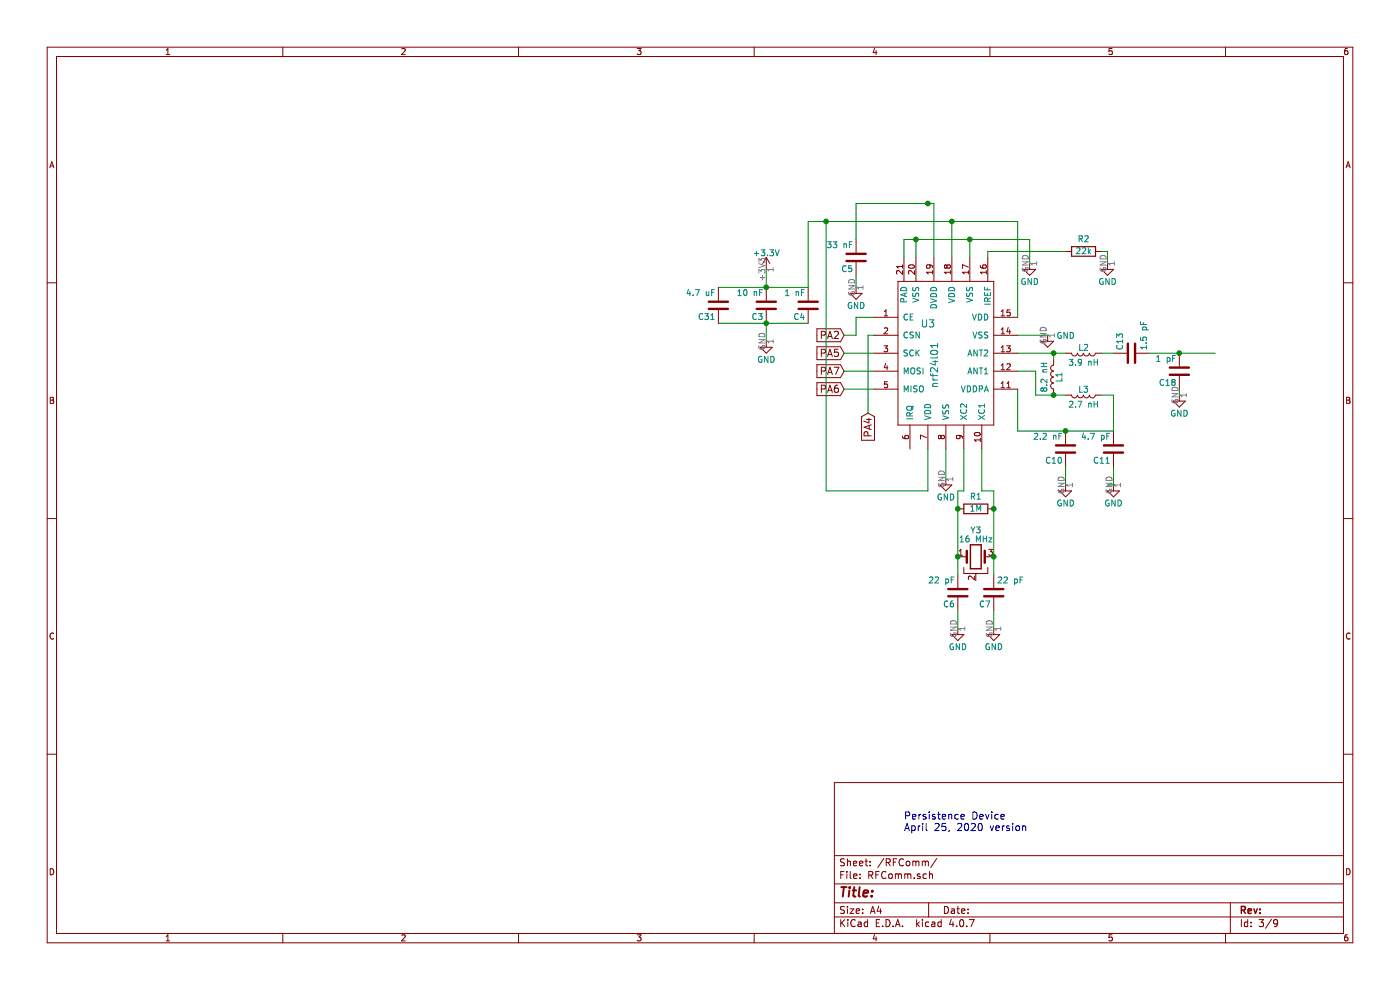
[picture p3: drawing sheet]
EESchema Schematic File Version 2
LIBS:power
LIBS:device
LIBS:switches
LIBS:relays
LIBS:motors
LIBS:transistors
LIBS:conn
LIBS:linear
LIBS:regul
LIBS:74xx
LIBS:cmos4000
LIBS:adc-dac
LIBS:memory
LIBS:xilinx
LIBS:microcontrollers
LIBS:dsp
LIBS:microchip
LIBS:analog_switches
LIBS:motorola
LIBS:texas
LIBS:intel
LIBS:audio
LIBS:interface
LIBS:digital-audio
LIBS:philips
LIBS:display
LIBS:cypress
LIBS:siliconi
LIBS:opto
LIBS:atmel
LIBS:contrib
LIBS:valves
LIBS:PersistenceDisplay-cache
LIBS:stm32f103c8t6
LIBS:AMS1117-3V3
LIBS:nrf24l01
LIBS:MCU_ST_STM32F1
LIBS:oh137
EELAYER 25 0
EELAYER END
$Descr A4 11693 8268
encoding utf-8
Sheet 3 9
Title ""
Date ""
Rev ""
Comp ""
Comment1 ""
Comment2 ""
Comment3 ""
Comment4 ""
$EndDescr
Text Notes 7550 6950 0    60   ~ 0
Persistence Device\nApril 25, 2020 version
$Comp
L C C3
U 1 1
P 6400 2550
F 0 "C3" H 6425 2650 50  0000 L CNN
F 1 "10 nF" H 6425 2450 50  0000 L CNN
F 2 "Capacitors_SMD:C_0402_NoSilk" H 6438 2400 50  0001 C CNN
F 3 "" H 6400 2550 50  0001 C CNN
F 4 "C15195" H 6400 2550 60  0001 C CNN "LCSC"
	1    6400 2550
	-1   0    0    1   
$EndComp
$Comp
L C C4
U 1 1
P 6750 2550
F 0 "C4" H 6775 2650 50  0000 L CNN
F 1 "1 nF" H 6775 2450 50  0000 L CNN
F 2 "Capacitors_SMD:C_0402_NoSilk" H 6788 2400 50  0001 C CNN
F 3 "" H 6750 2550 50  0001 C CNN
F 4 "C1523" H 6750 2550 60  0001 C CNN "LCSC"
	1    6750 2550
	-1   0    0    1   
$EndComp
$Comp
L GND #PWR042
U 1 1
P 6400 2850
F 0 "#PWR042" H 6400 2600 50  0001 C CNN
F 1 "GND" H 6400 2700 50  0000 C CNN
F 2 "" H 6400 2850 50  0001 C CNN
F 3 "" H 6400 2850 50  0001 C CNN
	1    6400 2850
	1    0    0    -1  
$EndComp
$Comp
L GND #PWR043
U 1 1
P 7900 4000
F 0 "#PWR043" H 7900 3750 50  0001 C CNN
F 1 "GND" H 7900 3850 50  0000 C CNN
F 2 "" H 7900 4000 50  0001 C CNN
F 3 "" H 7900 4000 50  0001 C CNN
	1    7900 4000
	1    0    0    -1  
$EndComp
$Comp
L GND #PWR044
U 1 1
P 8750 2800
F 0 "#PWR044" H 8750 2550 50  0001 C CNN
F 1 "GND" H 8900 2800 50  0000 C CNN
F 2 "" H 8750 2800 50  0001 C CNN
F 3 "" H 8750 2800 50  0001 C CNN
	1    8750 2800
	1    0    0    -1  
$EndComp
$Comp
L GND #PWR045
U 1 1
P 8600 2200
F 0 "#PWR045" H 8600 1950 50  0001 C CNN
F 1 "GND" H 8600 2050 50  0000 C CNN
F 2 "" H 8600 2200 50  0001 C CNN
F 3 "" H 8600 2200 50  0001 C CNN
	1    8600 2200
	1    0    0    -1  
$EndComp
$Comp
L R R1
U 1 1
P 8150 4250
F 0 "R1" V 8250 4250 50  0000 C CNN
F 1 "1M" V 8150 4250 50  0000 C CNN
F 2 "Resistors_SMD:R_0402_NoSilk" V 8080 4250 50  0001 C CNN
F 3 "" H 8150 4250 50  0001 C CNN
F 4 "C26083" V 8150 4250 60  0001 C CNN "LCSC"
	1    8150 4250
	0    1    -1   0   
$EndComp
$Comp
L Crystal_GND2 Y3
U 1 1
P 8150 4650
F 0 "Y3" H 8150 4875 50  0000 C CNN
F 1 "16 MHz" H 8150 4800 50  0000 C CNN
F 2 "Crystals:Crystal_SMD_3225-4pin_3.2x2.5mm" H 8150 4650 50  0001 C CNN
F 3 "" H 8150 4650 50  0001 C CNN
F 4 "C13738" H 8150 4650 60  0001 C CNN "LCSC"
	1    8150 4650
	1    0    0    -1  
$EndComp
$Comp
L C C6
U 1 1
P 8000 4950
F 0 "C6" H 8025 5050 50  0000 L CNN
F 1 "22 pF" H 8025 4850 50  0000 L CNN
F 2 "Capacitors_SMD:C_0402_NoSilk" H 8038 4800 50  0001 C CNN
F 3 "" H 8000 4950 50  0001 C CNN
F 4 "C1555" H 8000 4950 60  0001 C CNN "LCSC"
	1    8000 4950
	-1   0    0    1   
$EndComp
$Comp
L GND #PWR046
U 1 1
P 8000 5250
F 0 "#PWR046" H 8000 5000 50  0001 C CNN
F 1 "GND" H 8000 5100 50  0000 C CNN
F 2 "" H 8000 5250 50  0001 C CNN
F 3 "" H 8000 5250 50  0001 C CNN
	1    8000 5250
	1    0    0    -1  
$EndComp
$Comp
L C C7
U 1 1
P 8300 4950
F 0 "C7" H 8325 5050 50  0000 L CNN
F 1 "22 pF" H 8050 4850 50  0000 L CNN
F 2 "Capacitors_SMD:C_0402_NoSilk" H 8338 4800 50  0001 C CNN
F 3 "" H 8300 4950 50  0001 C CNN
F 4 "C1555" H 8300 4950 60  0001 C CNN "LCSC"
	1    8300 4950
	-1   0    0    1   
$EndComp
$Comp
L GND #PWR047
U 1 1
P 8300 5250
F 0 "#PWR047" H 8300 5000 50  0001 C CNN
F 1 "GND" H 8300 5100 50  0000 C CNN
F 2 "" H 8300 5250 50  0001 C CNN
F 3 "" H 8300 5250 50  0001 C CNN
	1    8300 5250
	1    0    0    -1  
$EndComp
$Comp
L L L2
U 1 1
P 9050 2950
F 0 "L2" V 9000 2950 50  0000 C CNN
F 1 "3.9 nH" V 9125 2950 50  0000 C CNN
F 2 "Inductors_SMD:L_0402" H 9050 2950 50  0001 C CNN
F 3 "" H 9050 2950 50  0001 C CNN
F 4 "C14033" V 9050 2950 60  0001 C CNN "LCSC"
	1    9050 2950
	0    1    1    0   
$EndComp
$Comp
L L L1
U 1 1
P 8800 3150
F 0 "L1" V 8750 3150 50  0000 C CNN
F 1 "8.2 nH" V 8875 3150 50  0000 C CNN
F 2 "Inductors_SMD:L_0402" H 8800 3150 50  0001 C CNN
F 3 "" H 8800 3150 50  0001 C CNN
F 4 " C16208" V 8800 3150 60  0001 C CNN "LCSC"
	1    8800 3150
	-1   0    0    1   
$EndComp
$Comp
L L L3
U 1 1
P 9050 3300
F 0 "L3" V 9000 3300 50  0000 C CNN
F 1 "2.7 nH" V 9125 3300 50  0000 C CNN
F 2 "Inductors_SMD:L_0402" H 9050 3300 50  0001 C CNN
F 3 "" H 9050 3300 50  0001 C CNN
F 4 "C27123" V 9050 3300 60  0001 C CNN "LCSC"
	1    9050 3300
	0    1    1    0   
$EndComp
$Comp
L C C10
U 1 1
P 8900 3750
F 0 "C10" H 8925 3850 50  0000 L CNN
F 1 "2.2 nF" H 8925 3650 50  0000 L CNN
F 2 "Capacitors_SMD:C_0402_NoSilk" H 8938 3600 50  0001 C CNN
F 3 "" H 8900 3750 50  0001 C CNN
F 4 "C1531" H 8900 3750 60  0001 C CNN "LCSC"
	1    8900 3750
	-1   0    0    1   
$EndComp
$Comp
L GND #PWR048
U 1 1
P 8900 4050
F 0 "#PWR048" H 8900 3800 50  0001 C CNN
F 1 "GND" H 8900 3900 50  0000 C CNN
F 2 "" H 8900 4050 50  0001 C CNN
F 3 "" H 8900 4050 50  0001 C CNN
	1    8900 4050
	1    0    0    -1  
$EndComp
$Comp
L C C11
U 1 1
P 9300 3750
F 0 "C11" H 9325 3850 50  0000 L CNN
F 1 "4.7 pF" H 9325 3650 50  0000 L CNN
F 2 "Capacitors_SMD:C_0402_NoSilk" H 9338 3600 50  0001 C CNN
F 3 "" H 9300 3750 50  0001 C CNN
F 4 "C1569" H 9300 3750 60  0001 C CNN "LCSC"
	1    9300 3750
	-1   0    0    1   
$EndComp
$Comp
L GND #PWR049
U 1 1
P 9300 4050
F 0 "#PWR049" H 9300 3800 50  0001 C CNN
F 1 "GND" H 9300 3900 50  0000 C CNN
F 2 "" H 9300 4050 50  0001 C CNN
F 3 "" H 9300 4050 50  0001 C CNN
	1    9300 4050
	1    0    0    -1  
$EndComp
$Comp
L C C18
U 1 1
P 9850 3100
F 0 "C18" H 9875 3200 50  0000 L CNN
F 1 "1 pF" H 9875 3000 50  0000 L CNN
F 2 "Capacitors_SMD:C_0402_NoSilk" H 9888 2950 50  0001 C CNN
F 3 "" H 9850 3100 50  0001 C CNN
F 4 "C1550" H 9850 3100 60  0001 C CNN "LCSC"
	1    9850 3100
	-1   0    0    1   
$EndComp
$Comp
L C C13
U 1 1
P 9450 2950
F 0 "C13" H 9475 3050 50  0000 L CNN
F 1 "1.5 pF" H 9475 2850 50  0000 L CNN
F 2 "Capacitors_SMD:C_0402_NoSilk" H 9488 2800 50  0001 C CNN
F 3 "" H 9450 2950 50  0001 C CNN
F 4 "C1552" H 9450 2950 60  0001 C CNN "LCSC"
	1    9450 2950
	0    -1   -1   0   
$EndComp
$Comp
L GND #PWR050
U 1 1
P 9850 3300
F 0 "#PWR050" H 9850 3050 50  0001 C CNN
F 1 "GND" H 9850 3150 50  0000 C CNN
F 2 "" H 9850 3300 50  0001 C CNN
F 3 "" H 9850 3300 50  0001 C CNN
	1    9850 3300
	1    0    0    -1  
$EndComp
$Comp
L R R2
U 1 1
P 9050 2100
F 0 "R2" V 9150 2100 50  0000 C CNN
F 1 "22k" V 9050 2100 50  0000 C CNN
F 2 "Resistors_SMD:R_0402_NoSilk" V 8980 2100 50  0001 C CNN
F 3 "" H 9050 2100 50  0001 C CNN
F 4 "C25768" V 9050 2100 60  0001 C CNN "LCSC"
	1    9050 2100
	0    1    -1   0   
$EndComp
$Comp
L GND #PWR051
U 1 1
P 9250 2200
F 0 "#PWR051" H 9250 1950 50  0001 C CNN
F 1 "GND" H 9250 2050 50  0000 C CNN
F 2 "" H 9250 2200 50  0001 C CNN
F 3 "" H 9250 2200 50  0001 C CNN
	1    9250 2200
	1    0    0    -1  
$EndComp
$Comp
L C C5
U 1 1
P 7150 2150
F 0 "C5" H 7175 2250 50  0000 L CNN
F 1 "33 nF" H 7175 2050 50  0000 L CNN
F 2 "Capacitors_SMD:C_0402_NoSilk" H 7188 2000 50  0001 C CNN
F 3 "" H 7150 2150 50  0001 C CNN
F 4 "C1585" H 7150 2150 60  0001 C CNN "LCSC"
	1    7150 2150
	-1   0    0    1   
$EndComp
$Comp
L GND #PWR052
U 1 1
P 7150 2400
F 0 "#PWR052" H 7150 2150 50  0001 C CNN
F 1 "GND" H 7150 2250 50  0000 C CNN
F 2 "" H 7150 2400 50  0001 C CNN
F 3 "" H 7150 2400 50  0001 C CNN
	1    7150 2400
	1    0    0    -1  
$EndComp
Text GLabel 7050 2950 0    60   Input ~ 0
PA5
Text GLabel 7050 3250 0    60   Input ~ 0
PA6
Text GLabel 7050 3100 0    60   Input ~ 0
PA7
Text GLabel 7050 2800 0    60   Input ~ 0
PA2
Text GLabel 7250 3450 3    60   Input ~ 0
PA4
Wire Wire Line
	6400 2850 6400 2700
Wire Wire Line
	6000 2700 6750 2700
Wire Wire Line
	6000 2400 6750 2400
Wire Wire Line
	6750 2400 6750 1850
Wire Wire Line
	6750 1850 8500 1850
Wire Wire Line
	8500 1850 8500 2650
Wire Wire Line
	6900 1850 6900 4100
Wire Wire Line
	6900 4100 7750 4100
Wire Wire Line
	7750 4100 7750 3750
Connection ~ 6900 1850
Wire Wire Line
	7900 4000 7900 3750
Wire Wire Line
	8600 2000 8600 2200
Wire Wire Line
	7550 2000 8600 2000
Wire Wire Line
	8050 3750 8050 4100
Wire Wire Line
	8050 4100 8000 4100
Wire Wire Line
	8000 4100 8000 4800
Wire Wire Line
	8200 3750 8200 4100
Wire Wire Line
	8200 4100 8300 4100
Wire Wire Line
	8300 4100 8300 4800
Connection ~ 8000 4250
Connection ~ 8300 4250
Wire Wire Line
	8000 5250 8000 5100
Connection ~ 8000 4650
Connection ~ 8300 4650
Wire Wire Line
	8300 5100 8300 5250
Wire Wire Line
	8750 2800 8500 2800
Wire Wire Line
	8500 2950 8900 2950
Wire Wire Line
	8800 3000 8800 2950
Connection ~ 8800 2950
Wire Wire Line
	8650 3300 8900 3300
Wire Wire Line
	8650 3300 8650 3100
Wire Wire Line
	8650 3100 8500 3100
Connection ~ 8800 3300
Wire Wire Line
	8900 4050 8900 3900
Wire Wire Line
	8500 3250 8500 3600
Wire Wire Line
	8500 3600 9300 3600
Connection ~ 8900 3600
Wire Wire Line
	9250 4050 9300 4050
Wire Wire Line
	9300 4050 9300 3900
Wire Wire Line
	9200 3300 9300 3300
Wire Wire Line
	9300 3300 9300 3600
Wire Wire Line
	9850 3250 9850 3300
Wire Wire Line
	9600 2950 10150 2950
Wire Wire Line
	9300 2950 9200 2950
Wire Wire Line
	8250 2100 8900 2100
Wire Wire Line
	9200 2100 9250 2100
Wire Wire Line
	9250 2100 9250 2200
Wire Wire Line
	7150 1700 7800 1700
Wire Wire Line
	7150 1700 7150 2000
Wire Wire Line
	7150 2400 7150 2300
Connection ~ 9850 2950
Wire Wire Line
	7300 2950 7050 2950
Wire Wire Line
	7050 3250 7300 3250
Wire Wire Line
	7300 3100 7050 3100
Wire Wire Line
	7300 2650 7150 2650
Wire Wire Line
	7150 2650 7150 2800
Wire Wire Line
	7150 2800 7050 2800
Wire Wire Line
	7250 3450 7250 2800
Wire Wire Line
	7250 2800 7300 2800
$Comp
L nrf24l01 U3
U 1 1
P 7850 2950
F 0 "U3" H 7750 3200 60  0000 C CNN
F 1 "nrf24l01" V 7800 2850 60  0000 C CNN
F 2 "PersistenceDisplay:QFN-20-1EP_4x4mm_Pitch0.5mm_smaller_internal_pad" H 8000 2900 60  0001 C CNN
F 3 "" H 8000 2900 60  0001 C CNN
F 4 "C8791" H 7850 2950 60  0001 C CNN "LCSC"
	1    7850 2950
	1    0    0    -1  
$EndComp
Wire Wire Line
	8250 2150 8250 2100
Wire Wire Line
	8100 2000 8100 2150
Wire Wire Line
	7950 2150 7950 1850
Connection ~ 7950 1850
Wire Wire Line
	7800 1700 7800 2150
Connection ~ 7750 1700
Wire Wire Line
	7650 2150 7650 2000
Connection ~ 8100 2000
Wire Wire Line
	7550 2150 7550 2000
Connection ~ 7650 2000
$Comp
L C C31
U 1 1
P 6000 2550
F 0 "C31" H 6025 2650 50  0000 L CNN
F 1 "4.7 uF" H 6025 2450 50  0000 L CNN
F 2 "Capacitors_SMD:C_0805" H 6038 2400 50  0001 C CNN
F 3 "" H 6000 2550 50  0001 C CNN
F 4 "C1779" H 6000 2550 60  0001 C CNN "LCSC"
	1    6000 2550
	-1   0    0    1   
$EndComp
Connection ~ 6400 2400
Connection ~ 6400 2700
$Comp
L +3.3V #PWR053
U 1 1
P 6400 2250
F 0 "#PWR053" H 6400 2100 50  0001 C CNN
F 1 "+3.3V" H 6400 2390 50  0000 C CNN
F 2 "" H 6400 2250 50  0001 C CNN
F 3 "" H 6400 2250 50  0001 C CNN
	1    6400 2250
	1    0    0    -1  
$EndComp
Wire Wire Line
	6400 2250 6400 2400
$EndSCHEMATC
